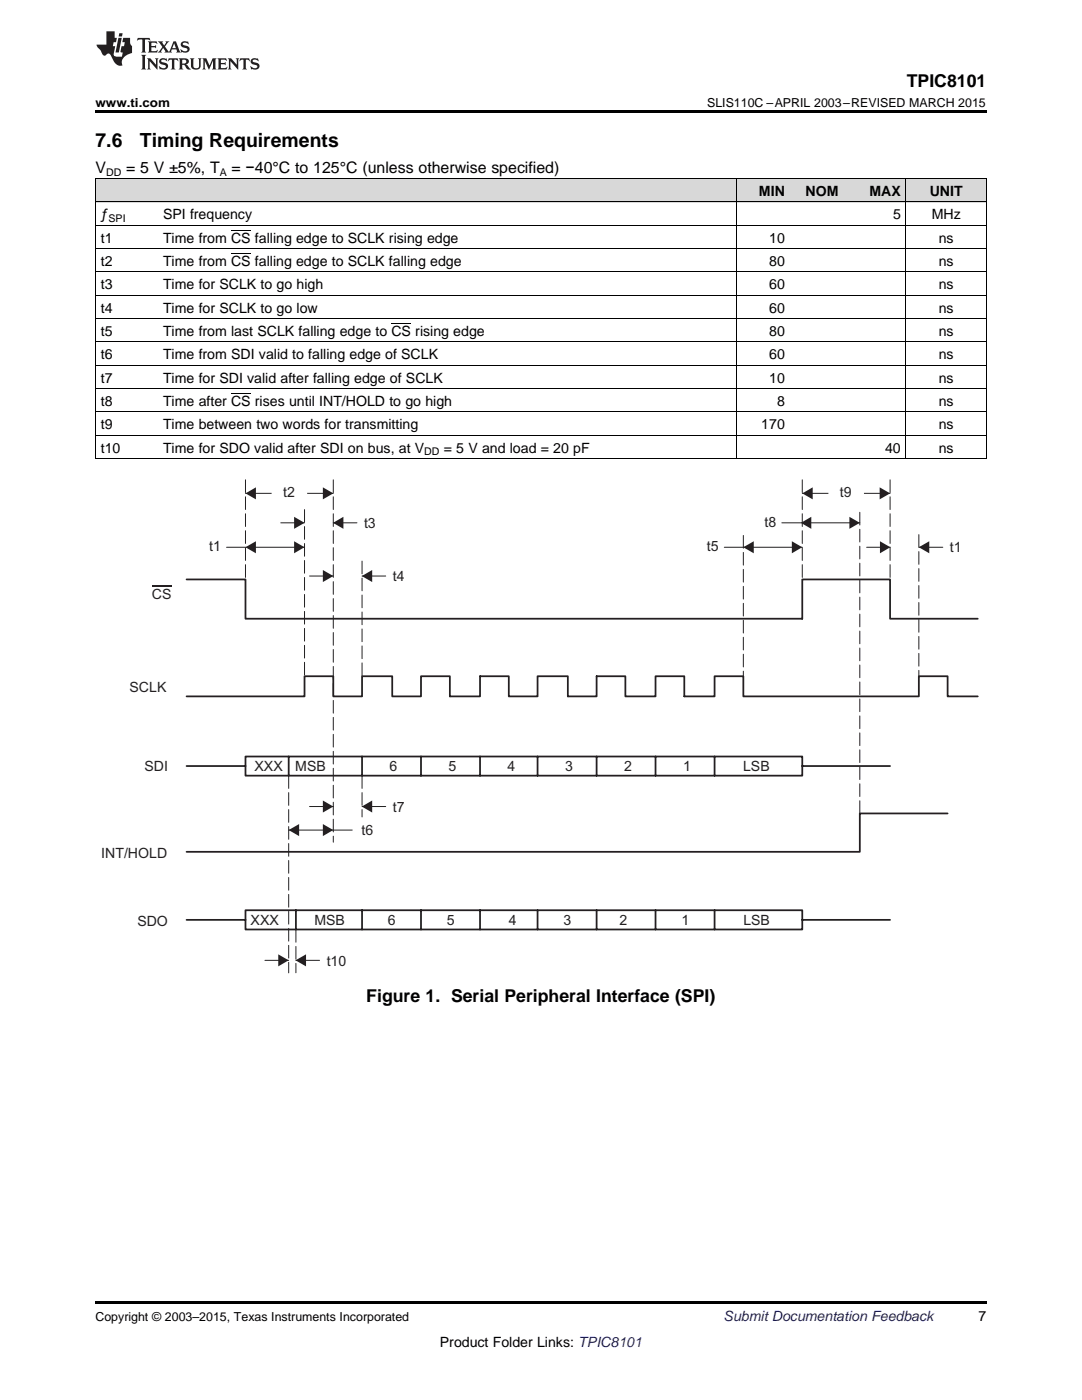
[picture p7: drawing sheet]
<svg xmlns="http://www.w3.org/2000/svg" width="216mm" height="279mm" viewBox="0 0 216 279" stroke-linecap="round" stroke-linejoin="round" font-family="sans-serif">
<g fill="#d8d8d8">
<path d="M19 35.7h12.5v4.7h-12.5z"/>
<path d="M31.5 35.7h115.5v4.7h-115.5z"/>
<path d="M147 35.7h10.7v4.7h-10.7z"/>
<path d="M157.7 35.7h10.7v4.7h-10.7z"/>
<path d="M168.4 35.7h12.4v4.7h-12.4z"/>
<path d="M180.8 35.7h16v4.7h-16z"/>
</g>
<path d="M19 259.7h177.8v.5h-177.8z" fill="#000"/>
<path d="M49 98.5h17.5" fill="none" stroke="#241f21" stroke-width=".2"/>
<g fill="none" stroke="#241f21" stroke-width=".35">
<path d="M37.2 115.6h11.8v7.9h111.1v-7.9h17.5v7.9h17.5M37.2 139h23.6v-4h5.7v4h5.7v-4h6.1v4h5.7v-4h5.8v4h6v-4h5.7v4h5.8v-4h6v4h5.7v-4h5.8v4h6v-4h5.7v4h6.1v-4h5.7v4h35v-4h5.8v4h6M37.2 152.9h11.8M49 151h111.1v3.8h-111.1zM57.6 151v3.8M72.2 151v3.8M84 151v3.8M95.8 151v3.8M107.3 151v3.8M119 151v3.8M130.8 151v3.8M142.6 151v3.8"/>
<path d="M160.1 152.9h17.5M189.1 162.3h-17.5v7.7h-134.4M37.2 183.6h11.8M49 181.7h111.1v3.8h-111.1zM59 181.7v3.8M72.2 181.7v3.8M84 181.7v3.8M95.8 181.7v3.8M107.3 181.7v3.8M119 181.7v3.8M130.8 181.7v3.8M142.6 181.7v3.8"/>
<path d="M160.1 183.6h17.5"/>
</g>
<path d="M54.4 96.4h6.7v4.2h-6.7z" fill-rule="evenodd" fill="#fff"/>
<path d="M54.4 96.4h6.7v4.2h-6.7z" fill="none" stroke="#fff" stroke-width=".34"/>
<path d="M49 95.8v19.8M66.5 95.8v72.3M60.8 101.7v33.3M72.2 112v23" fill="none" stroke="#241f21" stroke-width=".2" stroke-dasharray="2.5 .8"/>
<path d="M45.2 109.2h15.6" fill="none" stroke="#241f21" stroke-width=".2"/>
<g fill="#241f21">
<path d="M58.7 108l2.1 1.2-2.1 1.2z" fill-rule="evenodd"/>
<path d="M49 109.2l2.1-1.2v2.4z" fill-rule="evenodd"/>
</g>
<path d="M56 104.3h4.8" fill="none" stroke="#241f21" stroke-width=".2"/>
<g fill="#241f21">
<path d="M58.7 103.1l2.1 1.2-2.1 1.2z" fill-rule="evenodd"/>
<path d="M66.4 104.3l2.1-1.2v2.4z" fill-rule="evenodd"/>
</g>
<path d="M61.8 115h4.7M66.5 104.3h4.7" fill="none" stroke="#241f21" stroke-width=".2"/>
<g fill="#241f21">
<path d="M64.4 113.8l2.1 1.2-2.1 1.2z" fill-rule="evenodd"/>
<path d="M72.2 115l2.1-1.2v2.4z" fill-rule="evenodd"/>
</g>
<path d="M72.2 115h4.8" fill="none" stroke="#241f21" stroke-width=".2"/>
<g fill="#241f21">
<path d="M64.4 97.3l2.1 1.2-2.1 1.2z" fill-rule="evenodd"/>
<path d="M49 98.5l2.1-1.2v2.4z" fill-rule="evenodd"/>
</g>
<path d="M160.1 98.5h17.5" fill="none" stroke="#241f21" stroke-width=".2"/>
<path d="M165.5 96.4h6.7v4.2h-6.7z" fill-rule="evenodd" fill="#fff"/>
<path d="M165.5 96.4h6.7v4.2h-6.7z" fill="none" stroke="#fff" stroke-width=".34"/>
<path d="M160.1 95.8v19.8M148.3 106.9v28.1M171.6 102.2v60.1" fill="none" stroke="#241f21" stroke-width=".2" stroke-dasharray="2.5 .8"/>
<path d="M144.5 109.2h15.6" fill="none" stroke="#241f21" stroke-width=".2"/>
<g fill="#241f21">
<path d="M158 108l2.1 1.2-2.1 1.2z" fill-rule="evenodd"/>
<path d="M148.3 109.2l2.1-1.2v2.4z" fill-rule="evenodd"/>
</g>
<path d="M172.9 109.2h4.8" fill="none" stroke="#241f21" stroke-width=".2"/>
<g fill="#241f21">
<path d="M175.6 108l2.1 1.2-2.1 1.2z" fill-rule="evenodd"/>
<path d="M183.3 109.2l2.1-1.2v2.4z" fill-rule="evenodd"/>
</g>
<path d="M183.4 109.2h4.7" fill="none" stroke="#241f21" stroke-width=".2"/>
<g fill="#241f21">
<path d="M175.5 97.3l2.1 1.2-2.1 1.2z" fill-rule="evenodd"/>
<path d="M160.1 98.5l2.1-1.2v2.4z" fill-rule="evenodd"/>
</g>
<path d="M156 104.3h15.6" fill="none" stroke="#241f21" stroke-width=".2"/>
<g fill="#241f21">
<path d="M169.5 103.1l2.1 1.2-2.1 1.2z" fill-rule="evenodd"/>
<path d="M159.8 104.3l2.1-1.2v2.4z" fill-rule="evenodd"/>
</g>
<path d="M177.6 95.8v19.8M183.3 106.7v28.3M57.6 154.8v39.4M72.2 154.8v8.2" fill="none" stroke="#241f21" stroke-width=".2" stroke-dasharray="2.5 .8"/>
<path d="M61.8 161h4.7" fill="none" stroke="#241f21" stroke-width=".2"/>
<g fill="#241f21">
<path d="M64.4 159.8l2.1 1.2-2.1 1.2z" fill-rule="evenodd"/>
<path d="M72.2 161l2.1-1.2v2.4z" fill-rule="evenodd"/>
</g>
<path d="M57.6 165.7h12.7M72.2 161h4.8" fill="none" stroke="#241f21" stroke-width=".2"/>
<g fill="#241f21">
<path d="M64.4 164.5l2.1 1.2-2.1 1.2z" fill-rule="evenodd"/>
<path d="M57.6 165.7l2.1-1.2v2.4z" fill-rule="evenodd"/>
</g>
<path d="M59 185.5v8.6" fill="none" stroke="#241f21" stroke-width=".2" stroke-dasharray="2.5 .8"/>
<path d="M52.9 191.7h4.7" fill="none" stroke="#241f21" stroke-width=".2"/>
<g fill="#241f21">
<path d="M55.5 190.5l2.1 1.2-2.1 1.2z" fill-rule="evenodd"/>
<path d="M59 191.7l2.1-1.2v2.4z" fill-rule="evenodd"/>
</g>
<path d="M59 191.7h4.8" fill="none" stroke="#241f21" stroke-width=".2"/>
<path d="M30.3 116.9h3.9" fill="none" stroke="#241f21" stroke-width=".36"/>
<g fill="none" stroke="#000" stroke-width=".2">
<path d="M19 35.6l177.8 .1v55.9M19.1 35.7v55.9M147 35.7v55.9M180.8 35.7v55.9M19 58.9h177.8M19 54.3h177.8M19 49.6h177.8M19 45h177.8M19 40.3h177.8M19 77.6h177.8M19 72.9h177.8M19 68.2h177.8"/>
<path d="M19 63.6h177.8M19 91.5h177.8M19 86.9h177.8M19 82.2h177.8"/>
</g>
<path d="M19 22h177.8v.5h-177.8zM19 91.5l.2 .1zM146.9 91.5l.1 .1zM180.7 91.5l.1 .1zM196.7 91.5l.1 .1z" fill="#000"/>
<g fill="#231f20">
<path d="M27.5 7.6l-.1 .5 .4-.2h.6v.1v2.1l-.2 .4h1l-.3-.4v-2.1l.1-.1h.5l.5 .2-.2-.5zM29.5 8.3l.2 .3v1.5l-.2 .4h1.8l.2-.6a1.04 1.04 0 0 1-1.3 .2v-.7h.6l.3 .2v-.6l-.3 .2h-.6v-.6l.8-.1 .4 .3-.2-.5zM31.5 8.3l.9 1.1-.9 1.1h.8l-.2-.2 .5-.7 .4 .7-.2 .2h1.5l-.1-.2 .1-.4h.9l.1 .4-.2 .2h1l-.3-.3-.7-1.9h-.5l-.9 2-.8-1 .9-1h-.8l.1 .3-.3 .5-.4-.6 .2-.2zM34.7 8.6l.4 1h-.7zM36.3 8.4a.63 .63 0 0 0-.2 .7 .63 .63 0 0 0 .6 .4l.6 .2 .1 .2a.75 .75 0 0 1-.7 .4 .75 .75 0 0 1-.6-.5l.1 .7 .1-.1a1.11 1.11 0 0 0 1.5-.6 1.13 1.13 0 0 0-1.2-.8l-.1-.4a1.04 1.04 0 0 1 1.2 .2l-.2-.5-.1 .1-.5-.2zM28.2 10.9l.2 .4v2.2l-.2 .4h1l-.3-.4v-2.2l.3-.4zM29.3 11.6l.3 .4v1.5l-.3 .4h.8l-.2-.4v-1.3l1.5 1.7v-1.9l.2-.4h-.7l.2 .4v.9l-1.1-1.3zM32 11.8a.62 .62 0 0 0-.2 .7 .62 .62 0 0 0 .6 .4l.6 .1 .1 .3a.76 .76 0 0 1-.7 .3 .76 .76 0 0 1-.6-.4l.1 .7 .1-.1a1.11 1.11 0 0 0 1.5-.6 1.13 1.13 0 0 0-1.2-.8l-.1-.4a1.04 1.04 0 0 1 1.2 .2l-.2-.6-.1 .1-.5-.1zM33.7 11.6l-.2 .6a.61 .61 0 0 1 .8-.3v1.6l-.2 .4h.9l-.2-.4v-1.6a.63 .63 0 0 1 .8 .3l-.2-.6zM35.6 11.6l.3 .4v1.5l-.3 .4h1l-.2-.2v-.8l.5 .2a.76 .76 0 0 0 1.2 .7l-1-1a.58 .58 0 0 0 .6-.5 .58 .58 0 0 0-.5-.6zM36.4 11.9h.1a.45 .45 0 0 1 .5 .1 .45 .45 0 0 1 .1 .5l-.7 .2zM37.9 11.6l.2 .2a2.17 2.17 0 0 0 .3 1.9 .99 .99 0 0 0 1.6-.6v-1.1l.2-.4h-.7l.2 .2a1.92 1.92 0 0 1-.2 1.8 .6 .6 0 0 1-.9-.5v-1.1l.2-.4zM40.4 11.6l.2 .4v1.5l-.2 .4h.7l-.2-.4v-1.4l.8 1.8 .8-1.8v1.4l-.2 .4h.9l-.2-.4v-1.5l.2-.4h-.8l-.6 1.5-.6-1.5zM43.4 11.6l.2 .4v1.5l-.2 .4h1.8l.2-.6a1.04 1.04 0 0 1-1.3 .1v-.6h.5l.4 .2v-.6l-.4 .2h-.5v-.7h.8l.3 .3-.1-.6zM45.5 11.6l.2 .4v1.5l-.2 .4h.7l-.2-.4v-1.3l1.5 1.7v-1.9l.2-.4h-.7l.2 .4v.9l-1.1-1.3zM47.9 11.6l-.1 .6a.61 .61 0 0 1 .8-.3v1.6l-.3 .4h1l-.3-.4 .1-1.6a.63 .63 0 0 1 .7 .3l-.1-.6zM50.2 11.8a.62 .62 0 0 0-.2 .7 .62 .62 0 0 0 .6 .4l.6 .1 .2 .3a.76 .76 0 0 1-.8 .3 .76 .76 0 0 1-.6-.4l.1 .7 .2-.1a1.11 1.11 0 0 0 1.5-.6 1.13 1.13 0 0 0-1.3-.8l-.1-.4a1.04 1.04 0 0 1 1.2 .2l-.1-.6-.2 .1-.5-.1z"/>
<path d="M21.2 6.3v2.6h-1.9l.1 .4 .7 .9a.91 .91 0 0 0 1 .8 .56 .56 0 0 1 .5-.3 .56 .56 0 0 1 .5 .3l.4 .8a1.53 1.53 0 0 0 1.9 1.2 1.54 1.54 0 0 1 1-2.1l.9-.3v-1.4a1.52 1.52 0 0 1-.3-1.6h-1.4l-.2 .8h.5l-.2 .8h-.4l-.2 1v.2l.4 .1-.2 .8a1.93 1.93 0 0 1-1.6-.3l.3-1.8h-.5l.2-.8h.4l.2-.8h-.4v-1.3zM23.6 7.6l-.6 2.9h.7l.6-2.9zM23.8 6.6l-.1 .7h.6l.2-.7z"/>
</g>
<path d="M46.1 50.6h3.9M46.1 45.9h3.9M46.1 78.5h3.9M78.1 64.5h3.9" fill="none" stroke="#000" stroke-width=".2"/>
<g font-size="3.9">
<text x="19" y="29.3">7.6</text>
<text x="27.9" y="29.3">Timing Requirements</text>
</g>
<g font-size="3.5">
<text x="180.9" y="17.3">TPIC8101</text>
<text x="73.1" y="200.1">Figure 1. Serial Peripheral Interface (SPI)</text>
</g>
<g font-size="3.2">
<text x="19" y="34.4">V</text>
<text x="25.2" y="34.4">= 5 V ±5%, T</text>
<text x="46.2" y="34.4">= −40°C to 125°C (unless otherwise specified)</text>
</g>
<g font-size="2.8">
<text x="151.4" y="39.1">MIN</text>
<text x="160.7" y="39.1">NOM</text>
<text x="173.5" y="39.1">MAX</text>
<text x="185.5" y="39.1">UNIT</text>
<text x="20.1" y="43.7">ƒ</text>
<text x="32.5" y="43.7">SPI frequency</text>
<text x="178.2" y="43.7">5</text>
<text x="185.9" y="43.7">MHz</text>
<text x="20.1" y="48.4">t1</text>
<text x="20.1" y="53.1">t2</text>
<text x="32.5" y="48.4">Time from CS falling edge to SCLK rising edge</text>
<text x="32.5" y="53.1">Time from CS falling edge to SCLK falling edge</text>
<text x="153.5" y="48.4">10</text>
<text x="153.5" y="53.1">80</text>
<text x="187.3" y="48.4">ns</text>
<text x="187.3" y="53.1">ns</text>
<text x="20.1" y="57.7">t3</text>
<text x="32.5" y="57.7">Time for SCLK to go high</text>
<text x="153.5" y="57.7">60</text>
<text x="187.3" y="57.7">ns</text>
<text x="20.1" y="62.4">t4</text>
<text x="32.5" y="62.4">Time for SCLK to go low</text>
<text x="153.5" y="62.4">60</text>
<text x="187.3" y="62.4">ns</text>
<text x="20.1" y="67">t5</text>
<text x="20.1" y="71.7">t6</text>
<text x="32.5" y="67">Time from last SCLK falling edge to CS rising edge</text>
<text x="32.5" y="71.7">Time from SDI valid to falling edge of SCLK</text>
<text x="153.5" y="67">80</text>
<text x="153.5" y="71.7">60</text>
<text x="187.3" y="67">ns</text>
<text x="187.3" y="71.7">ns</text>
<text x="20.1" y="76.3">t7</text>
<text x="32.5" y="76.3">Time for SDI valid after falling edge of SCLK</text>
<text x="153.5" y="76.3">10</text>
<text x="187.3" y="76.3">ns</text>
<text x="20.1" y="81">t8</text>
<text x="32.5" y="81">Time after CS rises until INT/HOLD to go high</text>
<text x="155" y="81">8</text>
<text x="187.3" y="81">ns</text>
<text x="20.1" y="85.7">t9</text>
<text x="32.5" y="85.7">Time between two words for transmitting</text>
<text x="151.9" y="85.7">170</text>
<text x="187.3" y="85.7">ns</text>
<text x="20.1" y="90.3">t10</text>
<text x="32.5" y="90.3">Time for SDO valid after SDI on bus, at V</text>
<text x="88.5" y="90.3">= 5 V and load = 20 pF</text>
<text x="176.6" y="90.3">40</text>
<text x="187.3" y="90.3">ns</text>
<text x="195.3" y="263.6">7</text>
<text x="87.8" y="268.9">Product Folder Links: TPIC8101</text>
</g>
<g font-size="2.8" fill="#241f21">
<text x="56.5" y="99.3">t2</text>
<text x="167.6" y="99.3">t9</text>
<text x="72.6" y="105.4">t3</text>
<text x="152.5" y="105.1">t8</text>
<text x="41.7" y="110">t1</text>
<text x="141.1" y="110">t5</text>
<text x="189.5" y="110.3">t1</text>
<text x="30.3" y="119.6">CS</text>
<text x="78.4" y="116">t4</text>
<text x="25.8" y="138.2">SCLK</text>
<text x="28.8" y="153.8">SDI</text>
<text x="50.8" y="153.8">XXX</text>
<text x="58.9" y="153.8">MSB</text>
<text x="77.7" y="153.8">6</text>
<text x="89.5" y="153.8">5</text>
<text x="101.3" y="153.8">4</text>
<text x="112.7" y="153.8">3</text>
<text x="124.5" y="153.8">2</text>
<text x="136.3" y="153.8">1</text>
<text x="148.3" y="153.8">LSB</text>
<text x="78.4" y="162">t7</text>
<text x="72.2" y="166.7">t6</text>
<text x="20.2" y="171.2">INT/HOLD</text>
<text x="27.4" y="184.8">SDO</text>
<text x="50" y="184.6">XXX</text>
<text x="62.7" y="184.6">MSB</text>
<text x="77.4" y="184.6">6</text>
<text x="89.2" y="184.6">5</text>
<text x="101.5" y="184.6">4</text>
<text x="112.4" y="184.6">3</text>
<text x="123.6" y="184.6">2</text>
<text x="136" y="184.6">1</text>
<text x="148.3" y="184.6">LSB</text>
<text x="65.2" y="192.7">t10</text>
</g>
<text font-size="2.8" fill="#0000c8" x="144.4" y="263.6">Submit Documentation Feedback</text>
<g font-size="2.5">
<text x="19" y="21.4">www.ti.com</text>
<text x="141.1" y="21.4">SLIS110C –APRIL 2003–REVISED MARCH 2015</text>
<text x="19" y="263.6">Copyright © 2003–2015, Texas Instruments Incorporated</text>
</g>
<g font-size="2.1">
<text x="21.2" y="35.1">DD</text>
<text x="43.9" y="35.1">A</text>
<text x="21.7" y="44.3">SPI</text>
<text x="84.7" y="90.9">DD</text>
</g>
</svg>
